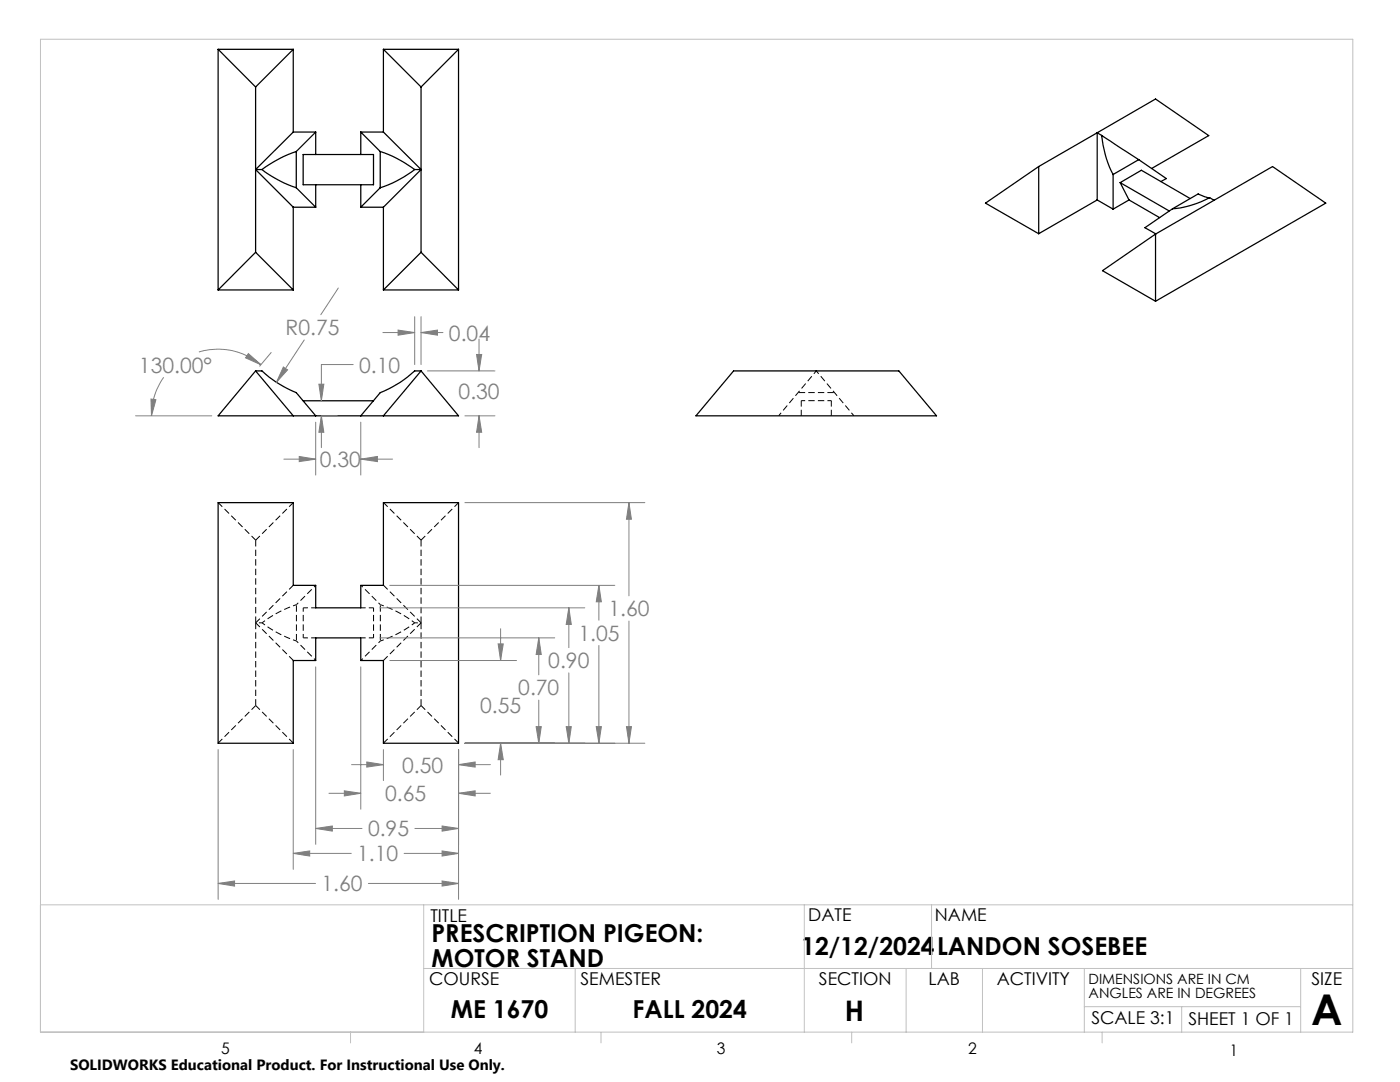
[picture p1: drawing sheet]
<svg xmlns="http://www.w3.org/2000/svg" width="279mm" height="216mm" viewBox="0 0 279 216" stroke-linecap="round" stroke-linejoin="round" font-family="sans-serif">
<g fill="none" stroke="#000" stroke-width=".25">
<path d="M43.5 9.8v48.1M43.5 9.8l7.5 7.6M43.5 9.8h15M51 17.4v32.9M58.5 9.8l-7.5 7.6M58.5 9.8v16.6M76.5 9.8v16.6M76.5 9.8l7.5 7.6M76.5 9.8h15M84 17.4v32.9M91.5 9.8v48.1M91.5 9.8l-7.5 7.6"/>
<path d="M51 33.8h1.3M51 33.8l7.5 7.5M52.3 33.8a23.9 23.9 0 0 0 6.8 3.7M58.5 26.4l-7.5 7.4M58.5 26.4h4.5M59.1 30.2a24.2 24.2 0 0 0-6.8 3.6M59.1 30.2v7.3M59.1 37.5l3.9 3.8M60.5 30.8h14v6.1h-14zM63 26.4l-3.9 3.8M63 26.4v4.4M63 36.9v4.4"/>
<path d="M72 26.4h4.5M72 26.4l3.9 3.8M72 26.4v4.4M72 36.9v4.4M75.9 30.2a23.7 23.7 0 0 1 6.9 3.6M75.9 30.2v7.3M75.9 37.5l-3.9 3.8M76.5 26.4l7.5 7.4M82.8 33.8a23.5 23.5 0 0 1-6.9 3.7M82.8 33.8h1.2M84 33.8l-7.5 7.5M207.3 33.2v13.4"/>
<path d="M207.3 33.2l-10.6 7.3 10.6 6.1M219 26.5l-11.7 6.7M219 26.5v13.4M219 39.9l-11.7 6.7M219 26.5l.9 .5M219 39.9l3.1 1.8M219 26.5l11.6-6.7 10.6 7.3-11.4 6.5M219.9 27a21.9 21.9 0 0 0 2.2 7.8M219.9 27l7.4 4.9M222.1 34.8v6.9M223.6 36.4l9.7 5.7M223.6 36.4l4.2-2.4 9.7 5.6"/>
<path d="M223.6 36.4l1.7 3.5M225.3 39.9l6.1 3.5M225.3 39.9l-3.2 1.8M227.3 31.9l-5.2 2.9M227.3 31.9l5.5 3.7-1.1 .6M241.4 39.4a19.4 19.4 0 0 1-7.4 2.3M241.4 39.4l-.9-.1-1.4-.6-5.1 3M241.4 39.4l.9 .6M43.5 57.9h15M51 50.3l-7.5 7.6M51 50.3l7.5 7.6M58.5 41.3v16.6"/>
<path d="M58.5 41.3h4.5M72 41.3h4.5M76.5 41.3v16.6M76.5 57.9h15M84 50.3l7.5 7.6M84 50.3l-7.5 7.6M230.6 46.7l23.4-13.5 10.6 7.3-34 19.6M230.6 46.7v13.4M230.6 46.7l-10.6 7.3 10.6 6.1M234 41.7l-5.5 3.7 2.2 1.3M51 74h1.3a21.7 21.7 0 0 0 6.8 4.4l3.9 4.6M51 74l-7.5 9h48l-7.5-9"/>
<path d="M51 74l7.5 9M60.5 80h14M84 74h-1.2a21.4 21.4 0 0 1-6.9 4.4l-3.9 4.6M84 74l-7.5 9M146.4 74h33l7.5 9h-48zM43.5 100.3h15v16.5h4.5v4.5h9v-4.5h4.5v-16.5h15v48h-15v-16.5h-4.5v-4.5h-9v4.5h-4.5v16.5h-15z"/>
</g>
<g fill="none" stroke="#000" stroke-width=".2" stroke-dasharray="1.3 .6" stroke-dashoffset=".1" stroke-linecap="butt">
<path d="M159.9 79.9v3M165.9 82.9v-3M51 107.8l7.5-7.5M51 107.8l-7.5-7.5M84 107.8l-7.5-7.5M84 107.8l7.5-7.5M51 124.3l7.5 7.5M51 124.3l7.5-7.5M84 124.3l-7.5 7.5M84 124.3l-7.5-7.5M51 140.8l7.5 7.5M51 140.8l-7.5 7.5"/>
<path d="M84 140.8l-7.5 7.5M84 140.8l7.5 7.5"/>
</g>
<path d="M51 107.8v16.5M84 107.8v16.5M51 140.8v-16.5M84 140.8v-16.5" fill="none" stroke="#000" stroke-width=".2" stroke-dasharray="1.3 .6" stroke-linecap="butt"/>
<path d="M59.2 127.9l3.8 3.9M59.2 120.7l3.8-3.9M75.9 127.9l-3.9 3.9M75.9 120.7l-3.9-3.9" fill="none" stroke="#000" stroke-width=".2" stroke-dasharray="1.3 .6" stroke-dashoffset=".8" stroke-linecap="butt"/>
<path d="M60.5 121.3h2.5M63 127.3h-2.5M72 127.3h2.6M74.6 121.3h-2.6" fill="none" stroke="#000" stroke-width=".2" stroke-dasharray="1.3 .6" stroke-dashoffset=".3" stroke-linecap="butt"/>
<path d="M52.3 124.3h-1.3M82.8 124.3h1.2" fill="none" stroke="#000" stroke-width=".2" stroke-dasharray="1.3 .6" stroke-dashoffset=".6" stroke-linecap="butt"/>
<path d="M159.9 79.9h6M162.9 74l7.5 8.9M162.9 74l-7.5 8.9M52.3 124.3a23.4 23.4 0 0 0 6.9 3.6M59.2 120.7a23.5 23.5 0 0 0-6.9 3.6M60.5 121.3v6M74.6 121.3v6M75.9 127.9a23.5 23.5 0 0 0 6.9-3.6M82.8 124.3a23.4 23.4 0 0 0-6.9-3.6" fill="none" stroke="#000" stroke-width=".2" stroke-dasharray="1.3 .6" stroke-dashoffset=".5" stroke-linecap="butt"/>
<path d="M159.3 78.3h7.2M59.2 127.9v-7.2M75.9 120.7v7.2" fill="none" stroke="#000" stroke-width=".2" stroke-dasharray="1.3 .6" stroke-dashoffset="-.1" stroke-linecap="butt"/>
<g fill="none" stroke="#808080" stroke-width=".2">
<path d="M67.5 57.5l-3.5 5.3M30.1 79.6l1 .2-.9 3.2zM32.7 75.3a13.2 13.2 0 0 0-2.5 7.7M39.7 70.2a13.3 13.3 0 0 1 12.4 2.6M49.6 70.6l2.5 2.2-3.1-1.4zM54.1 70.3l-2.3 2.8M56.6 73.2l.8 .6-2.2 2.5zM60.7 67.8l-5.5 8.5M63.6 76.7h1l-.5 3.3zM70.5 72.7h-6.4v7.3M76.4 66.4h6.4M79.4 65.9l3.4 .5-3.4 .5z"/>
<path d="M82.8 63.2v9.5M84 66.4l3.3-.5v1zM84 63.2v9.5M84 66.4h4.4M85.3 74h13.5M95.1 70.7h1l-.5 3.3zM95.6 67.7v6.3M27.1 83h15.2M56.7 91.6h6.3M59.7 91.1l3.3 .5-3.3 .5zM63 84.2v10.6M64.1 83l.5 3.3h-1z"/>
<path d="M64.1 83v6.3M64.3 83h3M72 91.6l3.3-.5v1zM72 84.2v10.6M72 91.6h6.4M92.8 83h6M95.6 83l.5 3.3h-1zM95.6 83v6.3M77.8 116.8h44.9M92.8 100.3h35.9M119.5 116.8l.5 3.3h-1zM119.5 116.8v7"/>
<path d="M125.5 100.3l.5 3.3h-1zM125.5 100.3v18.6M63 133.1v35.4M72 133.1v28.4M75.8 121.3h40.9M75.8 127.3h34.9M77.8 131.8h25.3M99.4 128.5h1l-.5 3.3zM99.9 125.4v6.4M107.5 127.3l.5 3.3h-1zM107.5 127.3v7.4M107.5 139.7v8.6"/>
<path d="M113.5 121.3l.5 3.3h-1zM113.5 121.3v7.9M113.5 134.3v14M119.5 128.8v19.5M125.5 123.9v24.4M43.5 149.6v29.9M58.5 149.6v23.9M65.7 158.3h6.3M68.7 157.8l3.3 .5-3.3 .5zM70.2 152.6h6.3M73.2 152l3.3 .6-3.3 .5zM76.5 149.6v6.2"/>
<path d="M91.5 152.6l3.3-.6v1.1zM91.5 158.3l3.3-.5v1zM91.5 149.6v29.9M91.5 152.6h6.4M91.5 158.3h6.4M92.8 148.3h35.9M99.9 148.3l.5 3.3h-1zM99.9 148.3v6.4M107 145h1l-.5 3.3zM113 145h1l-.5 3.3zM119 145h1l-.5 3.3zM125 145h1l-.5 3.3z"/>
<path d="M43.5 176.3l3.3-.5v1zM43.5 176.3h19.5M58.5 170.3l3.3-.5v1zM58.5 170.3h11.6M63 165.3l3.3-.5v1zM63 165.3h9.2M73.5 176.3h18M80.6 170.3h10.9M82.8 165.3h8.7M88.2 164.8l3.3 .5-3.3 .5zM88.2 169.8l3.3 .5-3.3 .5zM88.2 175.8l3.3 .5-3.3 .5z"/>
</g>
<g fill="none" stroke="#c0c0c0" stroke-width=".2">
<path d="M8.1 7.8h261.9v198.2h-261.9zM8.1 180.6h261.9M84.6 180.6v25.4M84.6 193.3h185.4M114.8 193.3v12.7M160.5 180.6v25.4M180.8 193.3v12.7M185.9 180.6v12.7M196.1 193.3v12.7M216.4 193.3v12.7M259.6 193.3v12.7M70 206v2.1"/>
<path d="M119.9 206v2.1M170 206v2.1M216.4 200.9h43.2M220 206v2.1M235.8 200.9v5.1"/>
</g>
<path d="M49.6 70.6l2.5 2.2-3.1-1.4zM30.1 79.6l1 .2-.9 3.2zM59.7 91.1l3.3 .5-3.3 .5zM72 91.6l3.3-.5v1zM64.1 83l.5 3.3h-1zM63.6 76.7h1l-.5 3.3zM95.1 70.7h1l-.5 3.3zM95.6 83l.5 3.3h-1zM56.6 73.2l-1.4 3.1 2.2-2.5zM79.4 65.9l3.4 .5-3.4 .5zM84 66.4l3.3-.5v1zM125.5 100.3l.5 3.3h-1zM125 145h1l-.5 3.3zM119 145h1l-.5 3.3zM119.5 116.8l.5 3.3h-1zM113 145h1l-.5 3.3zM113.5 121.3l.5 3.3h-1zM107 145h1l-.5 3.3zM107.5 127.3l.5 3.3h-1zM99.9 148.3l.5 3.3h-1zM99.4 128.5h1l-.5 3.3zM91.5 152.6l3.3-.6v1.1zM73.2 152l3.3 .6-3.3 .5zM91.5 158.3l3.3-.5v1zM68.7 157.8l3.3 .5-3.3 .5zM88.2 164.8l3.3 .5-3.3 .5zM63 165.3l3.3-.5v1zM88.2 169.8l3.3 .5-3.3 .5zM58.5 170.3l3.3-.5v1zM88.2 175.8l3.3 .5-3.3 .5zM43.5 176.3l3.3-.5v1z" fill="#808080"/>
<text font-size="8.5" x="261.7" y="204.6">A</text>
<text font-size="5.6" x="168.6" y="203.7">H</text>
<g font-size="4.9">
<text x="86.1" y="188">PRESCRIPTION PIGEON:</text>
<text x="159.9" y="190.5">12/12/2024</text>
<text x="187" y="190.5">LANDON SOSEBEE</text>
<text x="86.1" y="192.9">MOTOR STAND</text>
<text x="90" y="203.2">ME 1670</text>
<text x="126.3" y="203.1">FALL 2024</text>
</g>
<g font-size="4.2" fill="#808080">
<text x="57" y="66.9">R0.75</text>
<text x="89.6" y="68">0.04</text>
<text x="27.7" y="74.3">130.00°</text>
<text x="71.7" y="74.3">0.10</text>
<text x="91.5" y="79.7">0.30</text>
<text x="63.8" y="93.2">0.30</text>
<text x="121.4" y="123">1.60</text>
<text x="115.4" y="127.9">1.05</text>
<text x="109.4" y="133.3">0.90</text>
<text x="95.8" y="142.2">0.55</text>
<text x="103.4" y="138.8">0.70</text>
<text x="80.2" y="154.2">0.50</text>
<text x="76.9" y="159.9">0.65</text>
<text x="73.4" y="166.9">0.95</text>
<text x="71.3" y="171.9">1.10</text>
<text x="64.2" y="177.9">1.60</text>
</g>
<g font-size="3.5">
<text x="85.9" y="183.9">TITLE</text>
<text x="161.3" y="183.8">DATE</text>
<text x="186.6" y="183.8">NAME</text>
<text x="85.6" y="196.5">COURSE</text>
<text x="115.9" y="196.5">SEMESTER</text>
<text x="163.4" y="196.5">SECTION</text>
<text x="185.3" y="196.5">LAB</text>
<text x="198.9" y="196.5">ACTIVITY</text>
<text x="261.7" y="196.5">SIZE</text>
<text x="217.8" y="204.4">SCALE 3:1</text>
<text x="237.2" y="204.4">SHEET 1 OF 1</text>
</g>
<g font-size="3.2">
<text x="44.2" y="210.4">5</text>
<text x="94.6" y="210.3">4</text>
<text x="143.1" y="210.4">3</text>
<text x="193.2" y="210.3">2</text>
<text x="245.4" y="210.6">1</text>
</g>
<text font-size="3" x="14" y="213.5">SOLIDWORKS Educational Product. For Instructional Use Only.</text>
<g font-size="2.8">
<text x="217.2" y="196.4">DIMENSIONS ARE IN CM</text>
<text x="217.2" y="199.2">ANGLES ARE IN DEGREES</text>
</g>
</svg>
